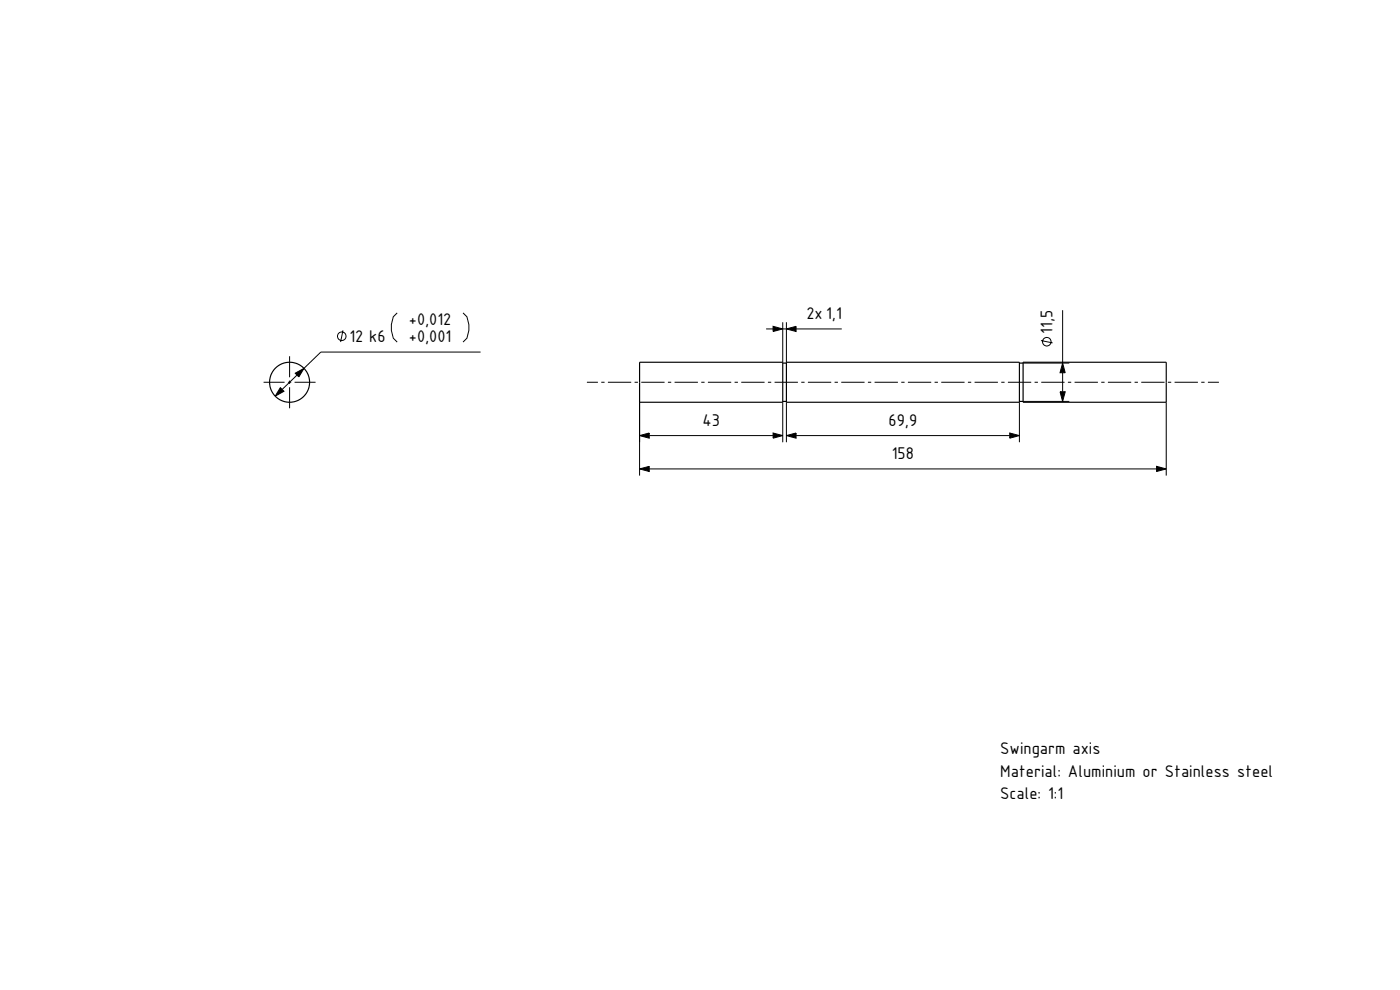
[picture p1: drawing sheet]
<svg xmlns="http://www.w3.org/2000/svg" width="420mm" height="297mm" viewBox="0 0 420 297" stroke-linecap="round" stroke-linejoin="round" font-family="sans-serif">
<g fill="none" stroke="#000" stroke-width=".3">
<path d="M102.9 99.1l-.7 3.5M119.2 93.9l-1.2 1.1-.6 2.4v1.7l.6 2.4 1.2 1.1M138.9 93.9l1.2 1.1 .6 2.4v1.7l-.6 2.4-1.2 1.1M229.8 98.7h2.1M231.9 97.9l2.9 .8-2.9 .8zM234.8 96.7v12M234.8 98.7h1.1M235.9 98.7l2.9-.8v1.6zM235.9 96.7v12M238.8 98.7h13.7M318.8 93.1v15.8M79.1 114.7h6.3"/>
<path d="M84.1 116.3l1.1 1.1-2.6 1.4zM86.4 114.7h1M86.9 106.9v6.3M86.9 114.2v1M86.9 116.2v6.3M88.4 114.7h6.3M88.6 112l2.6-1.5-1.6 2.6zM89.1 112.5l-4.5 4.3M144.2 105.6h-48l-5 4.9M176.1 114.7h3.3M180.4 114.7h1M182.4 114.7h7"/>
<path d="M190.4 114.7h1M192.4 114.7h7M200.4 114.7h1M202.4 114.7h7M210.4 114.7h1M212.4 114.7h7M220.4 114.7h1M222.4 114.7h7M230.4 114.7h1M232.4 114.7h7M240.4 114.7h1M242.4 114.7h7"/>
<path d="M250.4 114.7h1M252.4 114.7h7M260.4 114.7h1M262.4 114.7h7M270.4 114.7h1M272.4 114.7h7M280.4 114.7h1M282.4 114.7h7M290.4 114.7h1M292.4 114.7h7M300.4 114.7h1M302.4 114.7h7"/>
<path d="M306.9 108.9h13.9M310.4 114.7h1M312.3 102.2l3.5 .7M312.4 114.7h7M318 117.5h1.6l-.8 2.9zM318.8 108.9l.8 2.9h-1.6zM318.8 111.8v5.7M320.4 114.7h1M322.4 114.7h7M330.4 114.7h1M332.4 114.7h7M340.4 114.7h1"/>
<path d="M342.4 114.7h7M350.4 114.7h1M352.4 114.7h7M360.4 114.7h1M362.4 114.7h3.3M191.9 130.7l2.9-.8v1.6zM191.9 120.7v22M194.8 130.7h37.1M231.9 129.9l2.9 .8-2.9 .8zM234.8 120.7v12M235.9 130.7l2.9-.8v1.6zM235.9 120.7v12"/>
<path d="M238.8 130.7h64.1M302.9 129.9l2.9 .8-2.9 .8zM305.8 120.7v12M306.9 120.4h13.9M347 139.9l2.9 .8-2.9 .8zM349.9 120.7v22M191.9 140.7l2.9-.8v1.6zM194.8 140.7h152.2"/>
<circle cx="102.5" cy="100.9" r="1.28"/>
<circle cx="314" cy="102.5" r="1.28"/>
</g>
<g fill="none" stroke="#000" stroke-width=".35">
<path d="M191.9 108.7h42.9v12h-42.9zM234.8 108.9h1.1M235.9 108.7h69.9v12h-69.9zM305.8 108.9h1.1M306.9 108.7h43v12h-43zM234.8 120.4h1.1M305.8 120.4h1.1"/>
<circle cx="86.9" cy="114.7" r="6"/>
</g>
<g fill="#000">
<path d="M231.9 97.9l2.9 .8-2.9 .8z" fill-rule="evenodd"/>
<path d="M235.9 98.7l2.9-.8v1.6z" fill-rule="evenodd"/>
<path d="M84.1 116.3l1.1 1.1-2.6 1.4z" fill-rule="evenodd"/>
<path d="M88.6 112l2.6-1.5-1.6 2.6z" fill-rule="evenodd"/>
<path d="M318 117.5h1.6l-.8 2.9z" fill-rule="evenodd"/>
<path d="M318.8 108.9l.8 2.9h-1.6z" fill-rule="evenodd"/>
<path d="M191.9 130.7l2.9-.8v1.6z" fill-rule="evenodd"/>
<path d="M191.9 140.7l2.9-.8v1.6z" fill-rule="evenodd"/>
<path d="M231.9 129.9l2.9 .8-2.9 .8z" fill-rule="evenodd"/>
<path d="M235.9 130.7l2.9-.8v1.6z" fill-rule="evenodd"/>
<path d="M302.9 129.9l2.9 .8-2.9 .8z" fill-rule="evenodd"/>
<path d="M347 139.9l2.9 .8-2.9 .8z" fill-rule="evenodd"/>
</g>
<g font-size="4.9">
<text x="241.9" y="95.7">2x 1,1</text>
<text x="122.7" y="97.4">+0,012</text>
<text x="315.8" y="100.2" transform="rotate(-90 315.8 100.2)">11,5</text>
<text x="104.8" y="102.6">12 k6</text>
<text x="122.7" y="102.6">+0,001</text>
<text x="210.7" y="127.7">43</text>
<text x="266.6" y="127.7">69,9</text>
<text x="267.6" y="137.7">158</text>
<text x="300.1" y="226.3">Swingarm axis</text>
<text x="300.1" y="233">Material: Aluminium or Stainless steel</text>
<text x="300.1" y="239.6">Scale: 1:1</text>
</g>
</svg>
